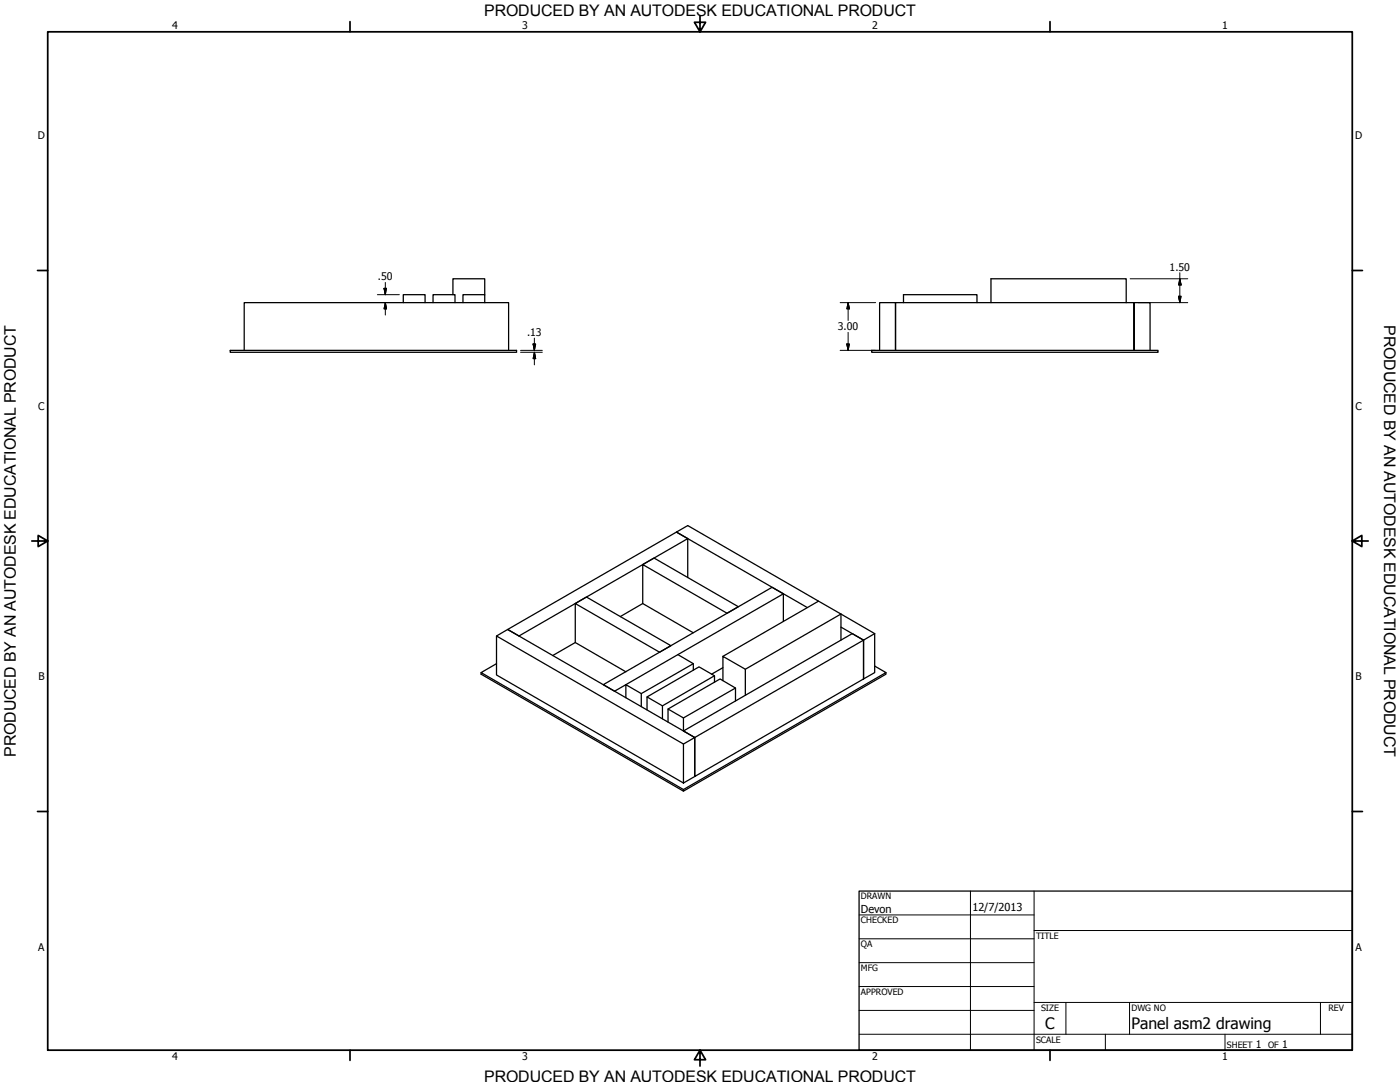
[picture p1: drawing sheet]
<svg xmlns="http://www.w3.org/2000/svg" width="559mm" height="432mm" viewBox="0 0 559 432" stroke-linecap="round" stroke-linejoin="round" font-family="sans-serif">
<!-- layer: Visible (ANSI) -->
<g fill="none" stroke="#000" stroke-width=".51">
<path d="M180.8 117.6v-6.3h12.7v6.3M91.9 139.8h114.3v.8h-114.3zM97.5 139.8v-19h105.5v19M161 120.8v-3.2h8.7v3.2M172.8 120.8v-3.2h8.8v3.2M184.8 120.8v-3.2h8.7v3.2M347.9 139.8h114.3v.8h-114.3zM351.1 139.8v-19h6.3v19v-19h95.3v19v-19h6.3v19M360.6 120.8v-3.2h29.4v3.2M395.5 120.8v-9.5h54v9.5M274.5 214.9l-4.5-2.6-67.4 38.9 4.5 2.6 67.4-38.9v15.6M256.5 225.3l4.5-2.6 33.7 19.4-4.5 2.6-33.7-19.4v15.6"/>
<path d="M312.7 237l-4.5-2.6-67.4 38.8 4.5 2.6 25.3-14.6 6.1 3.7v2.5M312.7 237v11M312.7 237l-42.1 24.2M326.7 239.9l-52.2-30.2-4.5 2.6 52.2 30.1M198.2 253.8l74.6 43.1v15.6l-74.6-43.1zM198.2 253.8l4.4-2.6 74.7 43.1-4.5 2.6M229.6 240.9l4.5-2.6 33.7 19.4-4.5 2.6-33.7-19.4v15.5M247.6 246.1l8.9-5.2 20.2 11.6M335.7 250.3l9 5.2 4.4-2.6M335.7 255.5v-10.5l-9-5.1-38.2 22M349.1 252.9v15.5l-4.4 2.6v-15.5l-67.4 38.8v15.6l67.4-38.9v-15.5l-4.5-2.6-67.4 38.8 4.5 2.6v15.6l-4.5 2.6M349.1 252.9l-13.4-7.9-38.2 22.1"/>
<path d="M192 268.4v.6l80.8 46.7 80.8-46.7v-.6M198.2 264.9l-6.2 3.5 80.8 46.7M220.6 261.6l9-5.2 20.2 11.7M249.8 278.4v-5.2l6.2 3.6v5.2M276.7 264.9l-20.7 11.9M285.2 272.3v-2.6l-6.2-3.6-20.7 12M285.2 269.7l-20.8 12M288.5 271.7v-9.8l9 5.2v10.4M288.5 266.4l-4.5 2.6M293.6 279.7v-5.1l-6.2-3.6-20.8 12M293.6 274.6l-20.8 11.9M349.1 265.8l4.5 2.6-80.8 46.7"/>
<path d="M258.3 283.3v-5.2l6.1 3.6v5.2M266.6 288.2v-5.2l6.2 3.5v5.2M272.8 315.1v.6"/>
</g>
<!-- layer: Border (ANSI) -->
<g fill="none" stroke="#000" stroke-width=".7">
<path d="M19 12.7h520.8v406.4h-520.8zM139.7 8.6v4.1M279.4 6.3v6.4l-2.2-3.8h4.4l-2.2 3.8M419.1 8.6v4.1M15 107.9h4M539.8 107.9h4M12.7 215.9h6.3l-3.8-2.2v4.4l3.8-2.2M539.8 215.9l3.8 2.2v-4.4l-3.8 2.2h6.3M15 323.8h4M539.8 323.8h4M139.7 419.1v4.1M279.4 419.1l2.2 3.8h-4.4l2.2-3.8v6.3"/>
<path d="M419.1 419.1v4.1"/>
</g>
<!-- layer: Title (ANSI) -->
<g fill="none" stroke="#000" stroke-width=".4">
<path d="M387.3 355.6v63.5M412.7 355.6v63.5M342.9 365.1h69.8M342.9 374.6h69.8M412.7 371.3h127.1M342.9 384.2h69.8M342.9 393.7h69.8M342.9 412.7h196.9M342.9 403.2h69.8M412.7 400h127.1M425.4 400v12.7M441.2 412.7v6.4"/>
<path d="M450.8 400v12.7M488.9 412.7v6.4M527 400v12.7"/>
</g>
<path d="M342.9 355.6h196.9v63.5h-196.9z" fill="none" stroke="#000" stroke-width=".51"/>
<!-- layer: Dimension (ANSI) -->
<g fill="none" stroke="#000" stroke-width=".4">
<path d="M150.6 117.6h8.8M153.3 115.1h.9l-.4 2.5zM153.8 112.7v4.9M451.1 111.3h23M470.4 118.2h1l-.5 2.6zM470.9 111.3l.5 2.4h-1zM470.9 108.8v12M153.8 120.8l.4 2.5h-.9zM153.8 120.8v4.9M207.8 139.8h8.7M212.8 137.3h1l-.5 2.5zM213.3 134.9v4.9"/>
<path d="M335.3 139.8h14.2M335.3 120.8h14.2M338 137.3h1l-.5 2.5zM338.5 120.8l.5 2.5h-1zM338.5 120.8v7.1M338.5 132.7v7.1M454.3 120.8h19.8M207.8 140.6h8.7M213.3 140.6l.5 2.5h-1zM213.3 140.6v5"/>
</g>
<g fill="#000" stroke="#000" stroke-width=".4">
<path d="M153.3 115.1l.5 2.5zM153.3 115.1h.9l-.4 2.5zM470.4 118.2l.5 2.6zM470.4 118.2h1l-.5 2.6zM470.9 111.3l.5 2.4zM470.9 111.3l.5 2.4h-1zM153.8 120.8l.4 2.5zM153.8 120.8l.4 2.5h-.9zM212.8 137.3l.5 2.5zM212.8 137.3h1l-.5 2.5zM338 137.3l.5 2.5zM338 137.3h1l-.5 2.5z"/>
<path d="M338.5 120.8l.5 2.5zM338.5 120.8l.5 2.5h-1zM213.3 140.6l.5 2.5zM213.3 140.6l.5 2.5h-1z"/>
</g>
<g font-size="6.4">
<text x="552.4" y="129.8" transform="rotate(90 552.4 129.8)">PRODUCED BY AN AUTODESK EDUCATIONAL PRODUCT</text>
<text x="6.3" y="302" transform="rotate(-90 6.3 302)">PRODUCED BY AN AUTODESK EDUCATIONAL PRODUCT</text>
</g>
<g font-size="6.3">
<text x="193.3" y="6.3">PRODUCED BY AN AUTODESK EDUCATIONAL PRODUCT</text>
<text x="417.2" y="410.6">C</text>
<text x="451.6" y="410.7">Panel asm2 drawing</text>
<text x="193.3" y="431.8">PRODUCED BY AN AUTODESK EDUCATIONAL PRODUCT</text>
</g>
<g font-size="4.4">
<text x="343.7" y="364.3">Devon</text>
<text x="388.1" y="363.7">12/7/2013</text>
</g>
<g font-size="4.2">
<text x="68.7" y="11.7">4</text>
<text x="208.4" y="11.7">3</text>
<text x="348.1" y="11.7">2</text>
<text x="487.8" y="11.7">1</text>
<text x="15.1" y="55.5">D</text>
<text x="540.9" y="55.5">D</text>
<text x="466.9" y="107.9">1.50</text>
<text x="150.9" y="111.8">.50</text>
<text x="334.5" y="131.8">3.00</text>
<text x="210.4" y="134">.13</text>
<text x="15.2" y="163.4">C</text>
<text x="541" y="163.4">C</text>
<text x="15.3" y="271.4">B</text>
<text x="541.1" y="271.4">B</text>
<text x="15.2" y="379.3">A</text>
<text x="541" y="379.3">A</text>
<text x="501.3" y="418.3">1</text>
<text x="511.8" y="418.3">1</text>
<text x="68.7" y="423.2">4</text>
<text x="208.4" y="423.2">3</text>
<text x="348.1" y="423.2">2</text>
<text x="487.8" y="423.2">1</text>
</g>
<g font-size="3.5">
<text x="343.7" y="358.9">DRAWN</text>
<text x="343.7" y="368.5">CHECKED</text>
<text x="413.5" y="374.6">TITLE</text>
<text x="343.7" y="378">QA</text>
<text x="343.7" y="387.5">MFG</text>
<text x="343.7" y="397.1">APPROVED</text>
<text x="415.5" y="403.4">SIZE</text>
<text x="451.6" y="403.4">DWG NO</text>
<text x="530.3" y="403.4">REV</text>
<text x="413.5" y="416.1">SCALE</text>
<text x="489.7" y="418.3">SHEET</text>
<text x="506.2" y="418.3">OF</text>
</g>
</svg>
